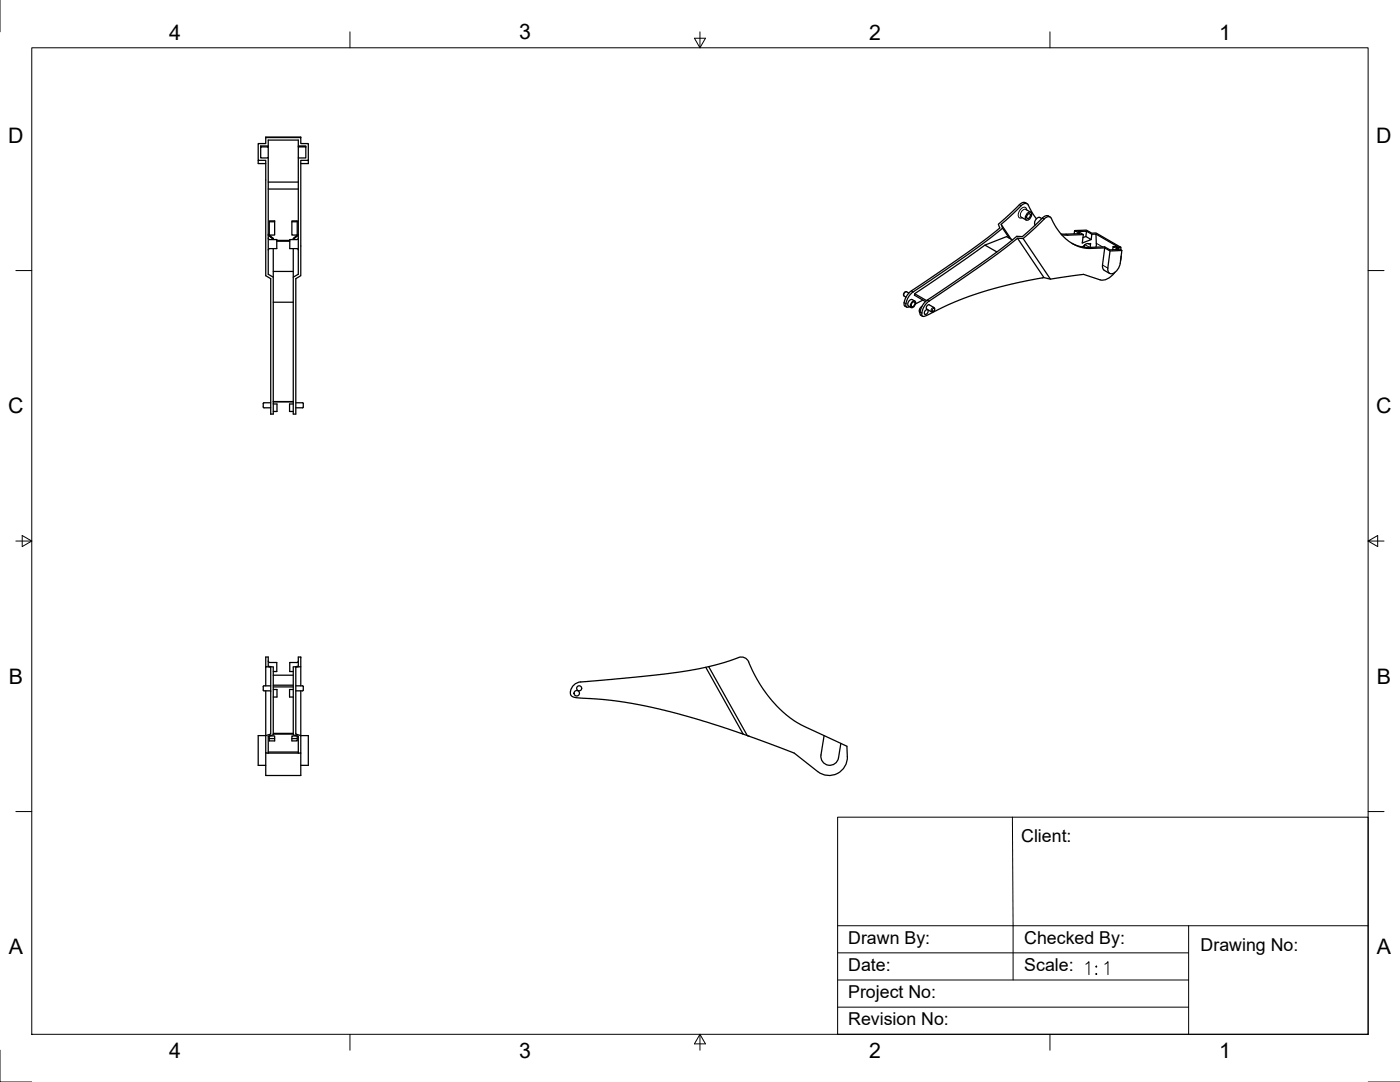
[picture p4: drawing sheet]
<svg xmlns="http://www.w3.org/2000/svg" width="559mm" height="432mm" viewBox="0 0 559 432" stroke-linecap="round" stroke-linejoin="round" font-family="sans-serif">
<!-- layer: Visible -->
<g fill="none" stroke="#000" stroke-width=".51">
<path d="M104.1 58.6h3v4.4h-3v-4.7h3v.3M106.1 54.9h14M107.1 58.3v-2.4h12v2.4M119.1 58.6v-.3h3v4.7h-3v-4.4h3M103.1 64v1.3h3M107.1 63v46.5l2 1.1M107.1 75.4h12M107.1 72.7h12M119.1 63v46.5l-2 1.1M123.1 64v1.3h-3M107.1 93.5l.4 .3M107.1 95l.6 .6h2.8v3.6h-2.8l-.6 .6"/>
<path d="M107.5 94.1l1.6 1.3-2-1.6 .4 .3v-5.9h2.1v5.6h-2.1l1.6 1.3v.5M107.5 88.5h2.1M109.1 99.2v66h-1M110.5 96.3h5.2M110.5 95.9h5.2M116.5 88.2h2.1v5.6h-2.1zM116.5 88.5h2.1M117.1 99.2v66h1v-54l2-1.2v-46h3v-6.7h-3v-2.4h-14v2.4h-3v6.7h3v46l2 1.2v54M117.1 95.4l2-1.6zM118.6 93.8l-1.5 1.3v.5M119.1 93.5l-.5 .6M119.1 95l-.6 .6h-2.8v3.6h2.8l.6 .6"/>
<path d="M393.1 97.8l4.8 2.7M399.6 89.5l.6 1.6M402.8 95l-2.6-3.9-13.8 10.4-21.9 15M404.1 95.7l-2.3-1.3-8.7 3.4-28 19.4-.1 .6 4.4 2.6M407.6 86.7l2 1.1M408.4 95.2l10.9 16.2M409.4 83.6l2 1.1M410 81.3a2.35 2.35 0 0 0-3.6 .9l-7.9 7.3 .6 1.5-1.3 1-11.8 8.9-18.3 12.6a15.7 15.7 0 0 0-5.8 4.6l-1 2.7M410.2 85a.99 .99 0 0 1 1.5-.1 .99 .99 0 0 1-.1 1.5 1.4 1.4 0 0 1-.8 1.2 1.4 1.4 0 0 1-1.5-.2l.1-1.3zM410.2 85.6l.6-.4a1.02 1.02 0 0 1 .3 1.4 1.02 1.02 0 0 1-1.3 .4zM413.7 87.3l-2.6-4a2.41 2.41 0 0 0-2-2.1l-1.5 .9-8 7.4 4 5.9M415.8 87.2a1.83 1.83 0 0 0-2.1 0 1.83 1.83 0 0 0-.8 2l.3 .6"/>
<path d="M418.4 86.2l.7 .4M418.5 86.2a3.1 3.1 0 0 0-3.4 1.7l-7 6.5-2.3-.1-12.6 9.6-23.1 15.9M419.6 87.2l2 3.7 2.2 2.8 2.8 2.6 2.6 1.5 2.1 .9 2.3 .4 7.3-.2 2.2 1.3 4.7-.2-2.1-1.2 1.7-.1-9.9-5.7h-1.7l-2.2-1.2-4.7 .2 2.1 1.2-7.5 .2M419.6 87.2a1.61 1.61 0 0 0-2.8 .2l-8.4 7.8-2.3-.1M427.8 97.1l2.4 1 2.4 .6 8.3-.2 2.1 1.2 3.4-.1-2.1-1.2-.2 1.3M428.9 92l-.1 1.3M432.4 98.3l-.6 .2M432.4 93.6l-8.6 .1M433 97.7l-.3 1M433.4 94.4l.3-2.1-3.4 .1 2.1 1.2-.4 3.4 3.5-1.4-2.1-1.2-1.2 .4M433.7 92.3l2.1 1.2-.3 2.1M434.5 97.2h.8l-.2 1.5"/>
<path d="M434.7 97.4l-1.1-.1-1.2 1M435.8 93.5l1.7-.1v5.2M437.5 93.4l8.4 4.9-1.6 .1M440.9 98.9l-.8 8 .7 1 2.1 1.2M447.4 98.7v1.1M447.8 100l-.7 5.1a4.6 4.6 0 0 1-3.9 4.1 1.73 1.73 0 0 1-1-2.2l.9-6.8M109.1 108.3h8M362.8 116.9l-1.1-.5-.8 .4-.2 1.1 .9 .7M364.5 116.5a5.7 5.7 0 0 0-2.9 5.8l.5 .3 1-.2M365.1 117.2l4.7 2.8M368.4 119.8l-3 1.5M370.2 119.7a5.6 5.6 0 0 0-2.9 5.8l.9 .7"/>
<path d="M445.1 108.7a6.3 6.3 0 0 1-6 3l-6.6-2.2-13.2 1.9-2.6-.6M447.5 102.2l-.3 1.9M109.1 120.6h8M360.9 120.8l.1 1.2 .9 .5M364.1 120.5l.7-.4a1.24 1.24 0 0 1 .7 1.2 1.24 1.24 0 0 1-.8 1.1l-.6 .4a1.24 1.24 0 0 1-.8-1.2 1.24 1.24 0 0 1 .8-1.1zM364.1 120.8l.6-.4a1.02 1.02 0 0 1 .3 1.4 1.02 1.02 0 0 1-1.3 .4zM365.1 120.2l-1-.6a1.73 1.73 0 0 0-1.5 2.5l1 .7M367.2 124.8h.1M368 122.3a1.8 1.8 0 0 0-.8 2.5M370.1 121.9l.8-.3 2 1.2 .2 .6-.3 .7-.8 .4-2.1-1.1-.2-.8zM370.2 123.5a1.13 1.13 0 0 0-1.1 .8 1.13 1.13 0 0 0 .3 1.2l1-1-.1-.9M370.9 120.1a5.5 5.5 0 0 0-2.9 5.9l.4 .3 1.1-.3 11.4-5.4 12-4.3 10.9-3 12.9-2.5-10.6-15.7-11.8 9-23.5 16.1"/>
<path d="M108.1 160.7h-2.7a1.8 1.8 0 0 0 0 2l2.7 .1M108.1 165.2h.1M109.1 161.2h1.5v3h-1.5M109.1 160.4h8M109.1 160.3h8M117.1 161.2h-1.5v3h1.5M118.1 160.7h2.7l.3 .3-.2 1.7-2.8 .1M106.1 266v-3.8h1v3.7l2 .3v26.5h8v-26.5l2-.3v-3.7h1v3.8l-2 .3v26.7l2 .6v6.9h-1M106.1 273.7v-7.7l2 .3v26.7l-2 .6v6.9h1M106.1 275.7v17.9h-3v11.8h3M107.1 263.8l.6 .6h2.8v3.6h-1.4M108.1 273.7h-2.7a1.8 1.8 0 0 0 0 2h2.7"/>
<path d="M109.1 275.2h1.5v3h-1.5M109.1 274.1h8M109.1 273.5h8M109.1 269.5h8M117.1 275.2h-1.5v3h1.5M118.1 273.7h2.7l.3 .3-.2 1.7h-2.8M119.1 263.8l-.6 .6h-2.8v3.6h1.4M120.1 275.7v17.9h3v11.8h-3M120.1 266v7.7M229.1 273.3l2-1 33.8-3.3 8.8-1.2 8-1.5 14.9 26.7-19.9-6.4-16.8-4.4-14.4-2.5-15.6-1.3a1.99 1.99 0 0 1-2.2-2.5l.5-1.4zM281.7 266.3l11.6-3.3a3.7 3.7 0 0 1 6.1 2.6l2.5 5 3.1 4.9 3.3 4.3 4.8 4.9a33.8 33.8 0 0 0 8 5.2l16.9 7.9a13.9 13.9 0 0 1-.2 6.8 7.3 7.3 0 0 1-11.4 3.3l-9.4-7.4-20.4-7.5M282.9 266l15.4 27.6 .8 .2"/>
<path d="M107.5 294.7h2.1M107.5 293.7h2.1v2h-2.1v-2M116.5 294.7h2.1M118.6 293.7h-2.1v2h2.1v-2M328.9 293.6l-1.2 7.7a3.5 3.5 0 0 0 2.9 4.1 3.5 3.5 0 0 0 4.1-3l.9-5.7M106.1 300.5v9h14v-9M107.1 300.5v-6.7l2-.5v-.3h8v.3l2 .5v6.7M107.1 300.1h12M107.1 300.5h12"/>
<circle cx="230.2" cy="276.7" r="1.09"/>
<circle cx="231.2" cy="274.7" r="1.01"/>
</g>
<!-- layer: Visible Narrow -->
<g fill="none" stroke="#000" stroke-width=".4">
<path d="M406.9 81.7l.7 .4M409.4 83.6a2.09 2.09 0 0 0-1.8 3.1M409.8 83.8l-.3-.8a2.1 2.1 0 0 0-2.9 1.7l-.2 1.1 .2 .9 .6 .3 .8-.1M416.1 87l.7 .4M425.5 93.5l.7 .4M433 97.6l1.9 1.1M434.7 98.7l.7 .4M437.6 97.1l2.5 1.4M361.9 116.4a1.16 1.16 0 0 0-1 1.8M363.8 116.1l.7 .4M370.1 119.8l.7 .4M440.1 105.8l2.1 1.2"/>
<path d="M360.9 120.8l.7 .4M367.2 124.5l.7 .4M372.3 123.3l.2-.2a.53 .53 0 0 1 .4 .8 .53 .53 0 0 1-.9 .1zM372.8 122.7a1.16 1.16 0 0 0-1 1.8"/>
</g>
<!-- layer: Border -->
<g fill="none" stroke="#000" stroke-width=".4">
<path d="M0 0v12.7M12.7 19.1h533.4v393.7h-533.4zM139.7 12.7v6.4M277.2 15.3h4.4l-2.2 3.8zM279.4 12.7v6.4M419.1 12.7v6.4M6.3 108h6.4M546.1 108h6.3M6.3 215.9h6.4M8.9 213.7l3.8 2.2-3.8 2.2zM546.1 215.9l3.8 2.2v-4.4l-3.8 2.2h6.3M6.3 323.9h6.4"/>
<path d="M546.1 323.9h6.3M0 419.1v12.7h12.7M139.7 412.8v6.3M279.4 412.8l2.2 3.8h-4.4zM279.4 412.8v6.3M419.1 412.8v6.3M546.1 431.8h12.7"/>
</g>
<!-- layer: Titleblock -->
<path d="M334.3 326.1h211.8v86.7h-211.8zM404.1 326.1l.3 65M334.3 369.4h211.8M474.4 369.4v43.4M334.3 391.1h140.1M334.3 380.3h140.1M334.3 401.9h140.1" fill="none" stroke="#000" stroke-width=".4"/>
<text font-size="9.3" x="432.2" y="390.2">1:1</text>
<g font-size="8.5">
<text x="67.5" y="15.8">4</text>
<text x="207.2" y="15.7">3</text>
<text x="346.9" y="15.8">2</text>
<text x="486.6" y="15.8">1</text>
<text x="3.3" y="57">D</text>
<text x="549.3" y="57">D</text>
<text x="3.3" y="165">C</text>
<text x="549.3" y="165">C</text>
<text x="3.5" y="272.9">B</text>
<text x="549.6" y="272.9">B</text>
<text x="3.5" y="380.9">A</text>
<text x="549.6" y="380.9">A</text>
<text x="67.5" y="422.2">4</text>
<text x="207.2" y="422.1">3</text>
<text x="346.9" y="422.2">2</text>
<text x="486.6" y="422.2">1</text>
</g>
<g font-size="7.1">
<text x="407.6" y="336.2">Client:</text>
<text x="338.6" y="376.6">Drawn By:</text>
<text x="408.8" y="376.7">Checked By:</text>
<text x="479.2" y="379.6">Drawing No:</text>
<text x="338.6" y="387.4">Date:</text>
<text x="408.8" y="387.5">Scale:</text>
<text x="338.6" y="398.3">Project No:</text>
<text x="338.5" y="409.1">Revision No:</text>
</g>
</svg>
